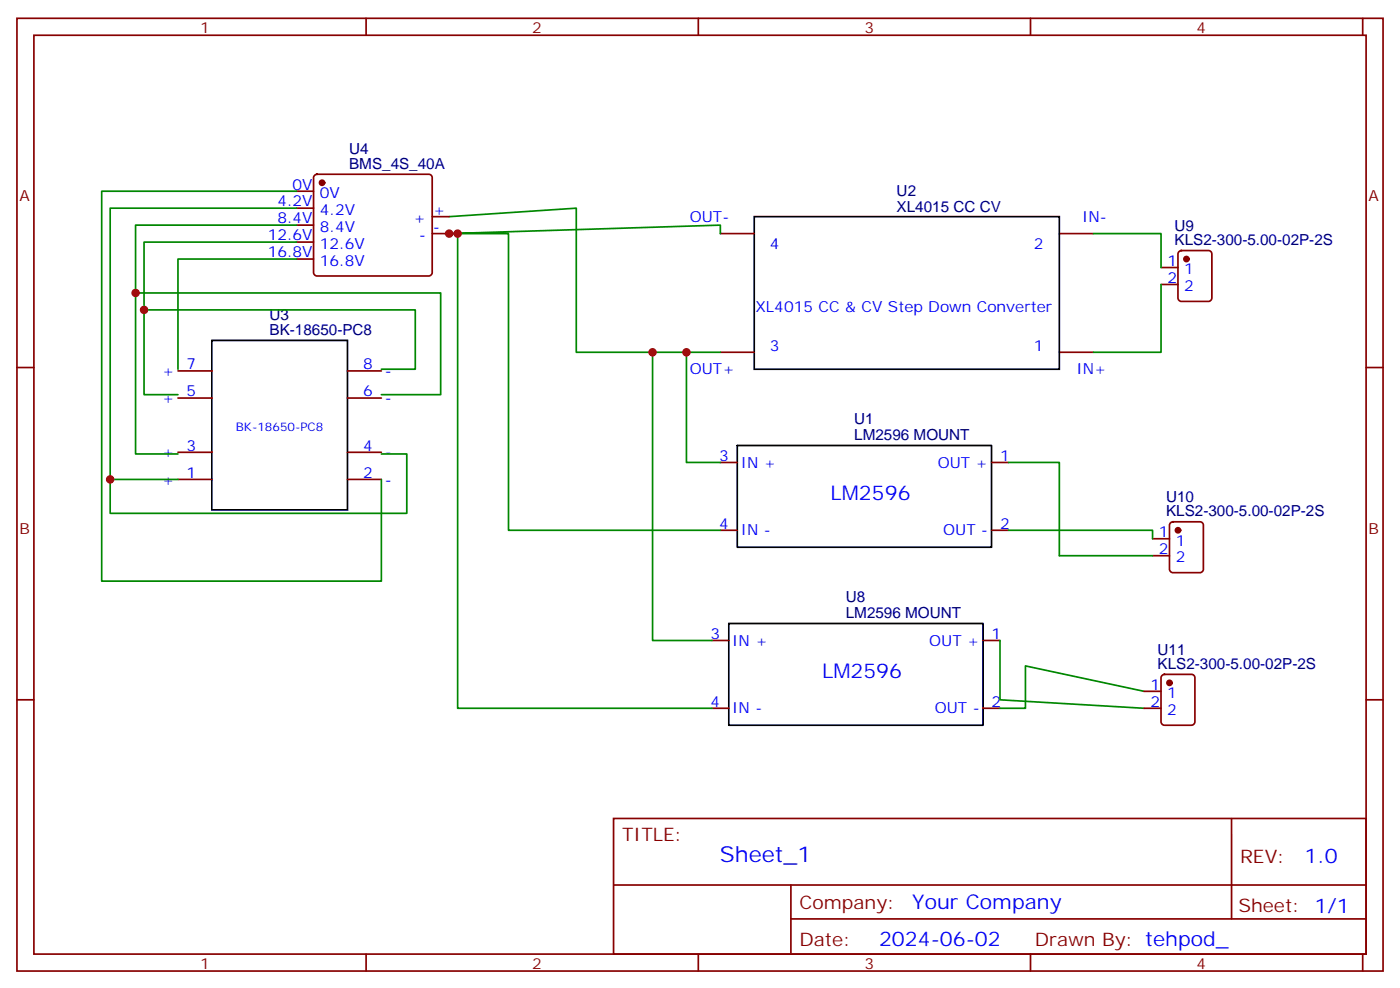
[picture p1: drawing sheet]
<svg xmlns="http://www.w3.org/2000/svg" width="291mm" height="206mm" viewBox="0 0 291 206" stroke-linecap="round" stroke-linejoin="round" font-family="sans-serif">
<g fill="none" stroke="#870000" stroke-width=".35">
<path d="M3.5 3.8h284.4v198.3h-284.4zM7.1 7.3h277.2v191.2h-277.2zM76.2 3.8v3.5M145.3 3.8v3.5M214.5 3.8v3.5M283.6 3.8v3.5M61.7 39.8h3.6M65.5 36.5l.5-.2h23.3a.71 .71 0 0 1 .7 .7v19.7a.76 .76 0 0 1-.7 .7h-23.3a.76 .76 0 0 1-.7-.7v-19.7zM61.7 43.3h3.6M61.7 46.8h3.6M61.7 50.4h3.6M61.7 53.9h3.6"/>
<path d="M90 48.6h3.5M90 45.1h3.5M149.9 48.6h7.1M220.5 48.6h7M241.7 55.7h3.5M241.7 59.2h3.5M245.4 52.3l.5-.2h5.6a.71 .71 0 0 1 .7 .7v9.2a.76 .76 0 0 1-.7 .7h-5.6a.76 .76 0 0 1-.7-.7v-9.2zM3.5 76.5h3.6M37 77.2h7.1M72.3 77.2h7.1M149.9 73.3h7.1M220.5 73.3h7"/>
<path d="M284.3 76.5h3.6M37 99.8h7.1M37 94.1h7.1M37 82.8h7.1M72.3 99.8h7.1M72.3 94.1h7.1M72.3 82.8h7.1M149.9 96.2h3.6M206.4 96.2h3.5M149.9 110.3h3.6M206.4 110.3h3.5M239.9 112.1h3.5"/>
<path d="M239.9 115.6h3.5M243.7 108.8l.4-.2h5.7a.71 .71 0 0 1 .7 .7v9.2a.76 .76 0 0 1-.7 .7h-5.7a.76 .76 0 0 1-.7-.7v-9.2zM148.2 133.3h3.5M204.6 133.3h3.5M3.5 145.6h3.6M148.2 147.4h3.5M204.6 147.4h3.5M238.1 147.4h3.6M238.1 143.9h3.6M241.9 140.5l.5-.2h5.6a.71 .71 0 0 1 .7 .7v9.2a.76 .76 0 0 1-.7 .7h-5.6a.76 .76 0 0 1-.7-.7v-9.2zM284.3 145.6h3.6M127.7 170.3h156.6v28.2h-156.6z"/>
<path d="M256.3 170.3v20.9M76.2 198.5v3.6M127.7 184.2h156.5M145.3 198.5v3.6M164.6 191.2h119.6M164.6 184.2v14.1M214.5 198.5v3.6M283.6 198.5v3.6"/>
</g>
<path d="M157 45.1h63.5v31.7h-63.5zM44.1 70.8h28.2v35.3h-28.2zM153.5 92.7h52.9v21.2h-52.9zM151.7 129.8h52.9v21.1h-52.9z" fill="none" stroke="#000" stroke-width=".35"/>
<g fill="none" stroke="#008700" stroke-width=".35">
<path d="M61.7 39.8h-40.5v81.1h58.2v-21.1M61.7 43.3h-38.8v56.5h14.1M61.7 46.8h-33.5v47.7h8.8M61.7 50.4h-31.7v31.7h7M61.7 53.9h-24.7v22.9M93.5 45.1l26.4-1.8v30h30M95.2 48.6v98.8h53M149.9 48.6v-1.8l-56.4 1.8h12.3v61.7h44.1M227.5 48.6h14.2v7.1M241.7 59.2v14.1h-14.2M28.2 61h63.5v21.1h-12.3M30 64.5h56.4v12.3h-7"/>
<path d="M135.8 73.3v60h12.4M142.9 73.3v22.9h7M79.4 94.5h5.3v12.3h-61.8v-7M209.9 96.2h10.6v19.4h19.4M209.9 110.3h30v1.8M208.1 133.3v12.3l30 1.8M238.1 143.9l-24.7-5.3v8.8h-5.3"/>
</g>
<g fill="#870000" stroke="#870000" stroke-width=".35">
<circle cx="246.9" cy="53.9" r=".53"/>
<circle cx="245.2" cy="110.3" r=".53"/>
<circle cx="243.4" cy="142.1" r=".53"/>
<circle cx="67" cy="38" r=".53"/>
</g>
<g fill="#c00">
<circle cx="142.9" cy="73.3" r=".88"/>
<circle cx="135.8" cy="73.3" r=".88"/>
<circle cx="22.9" cy="99.8" r=".88"/>
<circle cx="28.2" cy="61" r=".88"/>
<circle cx="30" cy="64.5" r=".88"/>
<circle cx="93.5" cy="48.6" r=".88"/>
<circle cx="95.3" cy="48.6" r=".88"/>
</g>
<text font-size="4.6" fill="#00f" x="149.8" y="179.3">Sheet_1</text>
<g font-size="4.2" fill="#00f">
<text x="172.9" y="104">LM2596</text>
<text x="171.1" y="141.1">LM2596</text>
<text x="271.5" y="179.6">1.0</text>
<text x="189.9" y="189.1">Your Company</text>
<text x="183" y="196.9">2024-06-02</text>
</g>
<g font-size="3.9" fill="#800">
<text x="129.5" y="174.9">TITLE:</text>
<text x="258.1" y="179.6">REV:</text>
<text x="166.4" y="189.1">Company:</text>
<text x="257.7" y="189.7">Sheet: 1/1</text>
<text x="166.4" y="196.8">Date:</text>
<text x="215.4" y="196.9">Drawn By: tehpod_</text>
</g>
<g font-size="3.2" fill="#800">
<text x="41.6" y="6.8">1</text>
<text x="110.8" y="6.8">2</text>
<text x="179.9" y="6.8">3</text>
<text x="249.1" y="6.8">4</text>
<text x="4.1" y="41.9">A</text>
<text x="284.9" y="41.9">A</text>
<text x="4.1" y="111.1">B</text>
<text x="284.9" y="111.1">B</text>
<text x="41.6" y="201.5">1</text>
<text x="110.8" y="201.5">2</text>
<text x="179.9" y="201.5">3</text>
<text x="249.1" y="201.5">4</text>
</g>
<g font-size="3.2" fill="#000080">
<text x="72.7" y="35.2">BMS_4S_40A</text>
<text x="72.7" y="32">U4</text>
<text x="186.6" y="40.8">U2</text>
<text x="186.6" y="44">XL4015 CC CV</text>
<text x="244.5" y="51">KLS2-300-5.00-02P-2S</text>
<text x="244.5" y="48">U9</text>
<text x="56.1" y="69.8">BK-18650-PC8</text>
<text x="56.1" y="66.6">U3</text>
<text x="177.8" y="88.3">U1</text>
<text x="177.8" y="91.5">LM2596 MOUNT</text>
<text x="242.7" y="107.4">KLS2-300-5.00-02P-2S</text>
<text x="242.7" y="104.5">U10</text>
<text x="176" y="125.4">U8</text>
<text x="176" y="128.6">LM2596 MOUNT</text>
<text x="240.9" y="136.2">U11</text>
<text x="240.9" y="139.2">KLS2-300-5.00-02P-2S</text>
</g>
<g font-size="3.2" fill="#00f">
<text x="60.9" y="39.4">0V</text>
<text x="66.6" y="41.2">0V</text>
<text x="57.7" y="43">4.2V</text>
<text x="57.7" y="46.5">8.4V</text>
<text x="66.6" y="44.7">4.2V</text>
<text x="86.1" y="46.5">+</text>
<text x="90.1" y="44.7">+</text>
<text x="143.6" y="46.1">OUT-</text>
<text x="225.2" y="46.1">IN-</text>
<text x="55.7" y="50">12.6V</text>
<text x="55.7" y="53.6">16.8V</text>
<text x="66.6" y="48.3">8.4V</text>
<text x="66.6" y="51.8">12.6V</text>
<text x="87.2" y="50">-</text>
<text x="90.1" y="48.3">-</text>
<text x="160.3" y="51.8">4</text>
<text x="215.2" y="51.8">2</text>
<text x="66.6" y="55.3">16.8V</text>
<text x="243" y="55.3">1</text>
<text x="243" y="58.8">2</text>
<text x="246.5" y="57.1">1</text>
<text x="157.2" y="65">XL4015 CC &amp; CV Step Down Converter</text>
<text x="246.5" y="60.6">2</text>
<text x="38.8" y="76.8">7</text>
<text x="75.6" y="76.8">8</text>
<text x="143.6" y="77.9">OUT+</text>
<text x="160.3" y="73">3</text>
<text x="215.2" y="73">1</text>
<text x="224.1" y="77.9">IN+</text>
<text x="33.7" y="83.9">+</text>
<text x="33.7" y="78.2">+</text>
<text x="38.8" y="82.5">5</text>
<text x="75.6" y="82.5">6</text>
<text x="80.1" y="83.9">-</text>
<text x="80.1" y="78.2">-</text>
<text x="33.7" y="95.2">+</text>
<text x="38.8" y="93.8">3</text>
<text x="75.6" y="93.8">4</text>
<text x="80.1" y="95.2">-</text>
<text x="149.7" y="95.9">3</text>
<text x="208.1" y="95.9">1</text>
<text x="33.7" y="100.8">+</text>
<text x="38.8" y="99.4">1</text>
<text x="75.6" y="99.4">2</text>
<text x="80.1" y="100.8">-</text>
<text x="154.2" y="97.3">IN +</text>
<text x="195.2" y="97.3">OUT +</text>
<text x="149.7" y="110">4</text>
<text x="154.2" y="111.4">IN -</text>
<text x="196.3" y="111.4">OUT -</text>
<text x="208.1" y="110">2</text>
<text x="241.2" y="111.8">1</text>
<text x="244.7" y="113.5">1</text>
<text x="241.2" y="115.3">2</text>
<text x="244.7" y="117.1">2</text>
<text x="147.9" y="132.9">3</text>
<text x="152.4" y="134.3">IN +</text>
<text x="193.4" y="134.3">OUT +</text>
<text x="206.4" y="132.9">1</text>
<text x="239.5" y="143.5">1</text>
<text x="147.9" y="147">4</text>
<text x="152.4" y="148.4">IN -</text>
<text x="194.6" y="148.4">OUT -</text>
<text x="206.4" y="147">2</text>
<text x="239.5" y="147">2</text>
<text x="243" y="145.3">1</text>
<text x="243" y="148.8">2</text>
</g>
<text font-size="2.5" fill="#00f" x="49.1" y="89.7">BK-18650-PC8</text>
</svg>
